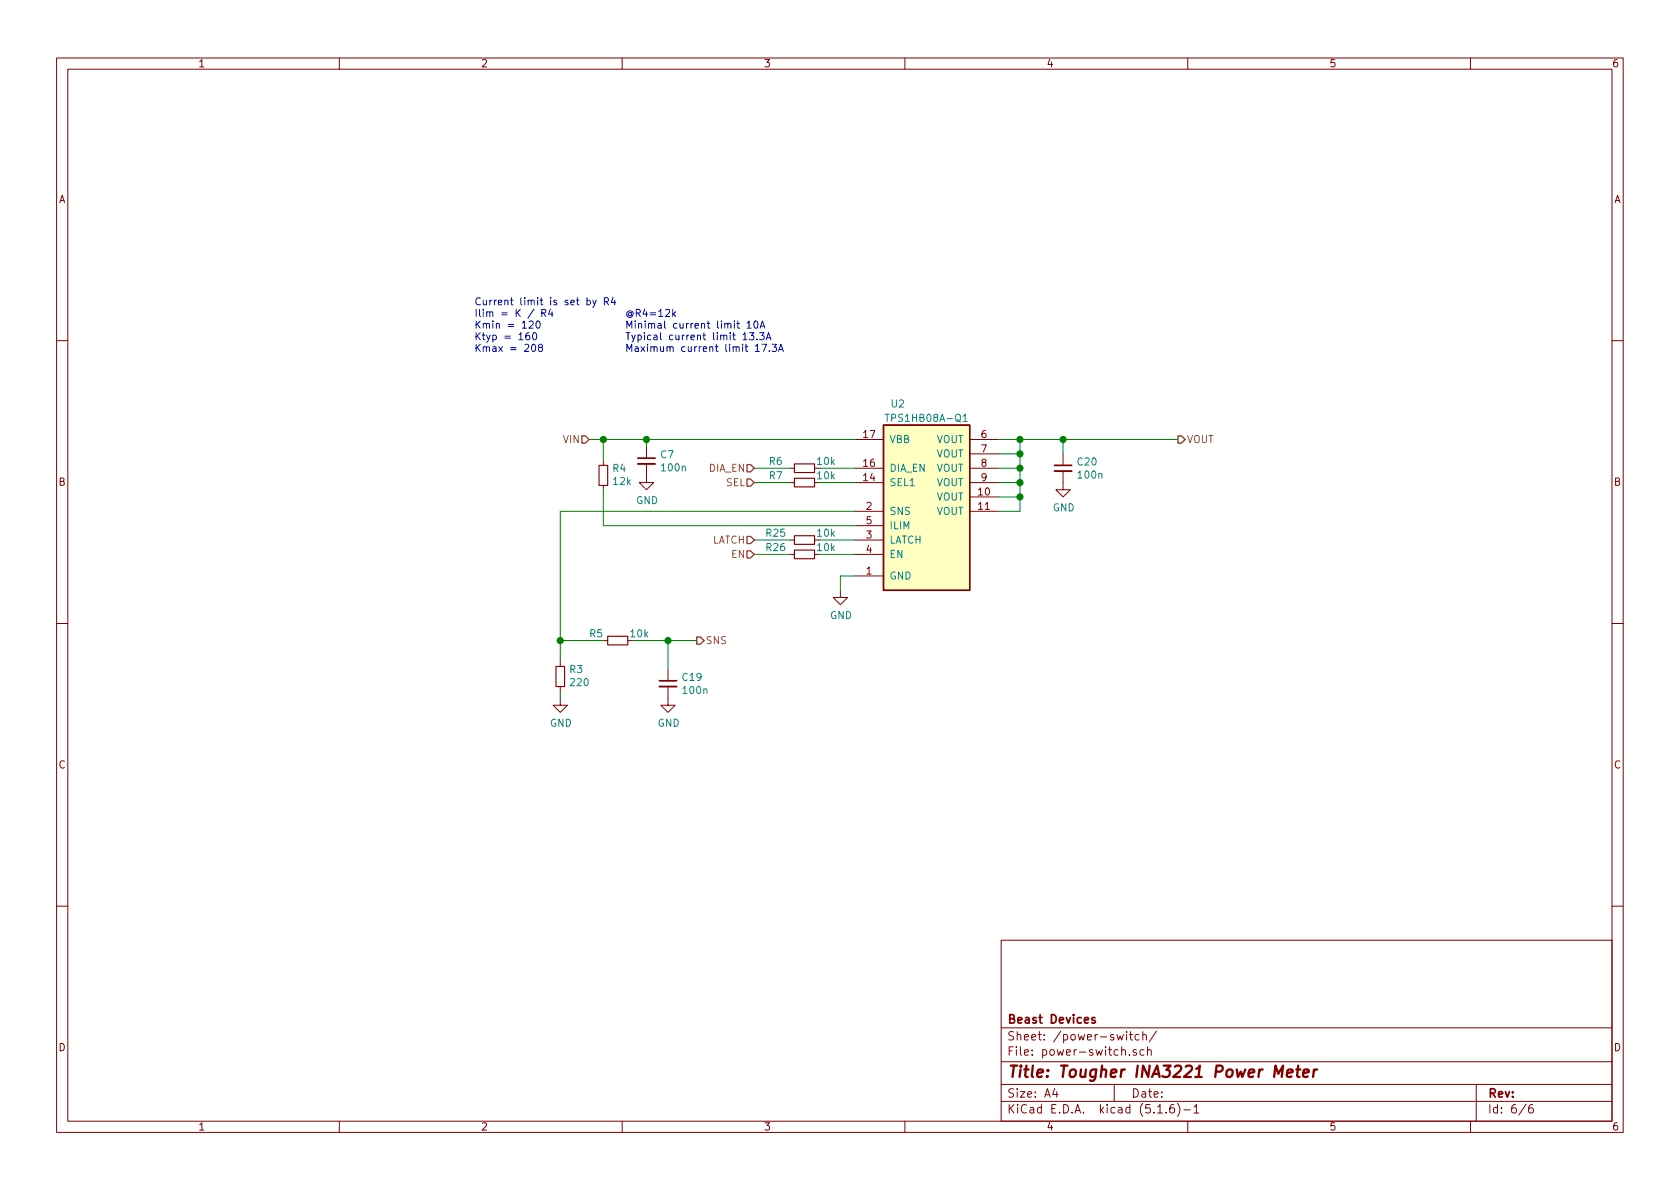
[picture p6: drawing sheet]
EESchema Schematic File Version 4
EELAYER 30 0
EELAYER END
$Descr A4 11693 8268
encoding utf-8
Sheet 6 6
Title "Tougher INA3221 Power Meter"
Date ""
Rev ""
Comp "Beast Devices"
Comment1 ""
Comment2 ""
Comment3 ""
Comment4 ""
$EndDescr
$Comp
L Power_Management_BD:TPS1HB08-Q1 U?
U 1 1
P 6450 3250
AR Path="/5F65A9CA" Ref="U?"  Part="1" 
AR Path="/5F64E916/5F65A9CA" Ref="U2"  Part="1" 
F 0 "U2" H 6250 3700 50  0000 C CNN
F 1 "TPS1HB08A-Q1" H 6450 3600 50  0000 C CNN
F 2 "Package_SO:HTSSOP-16-1EP_4.4x5mm_P0.65mm_EP3.4x5mm" H 6450 3750 50  0001 C CNN
F 3 "http://www.ti.com/lit/ds/symlink/tps2042.pdf" H 6400 3550 50  0001 C CNN
F 4 "https://www.digikey.se/product-detail/en/texas-instruments/TPS1HB08AQPWPRQ1/296-TPS1HB08AQPWPRQ1CT-ND/11615930" H 6450 3250 50  0001 C CNN "Distributor Link"
F 5 "Texas Instruments" H 6450 3250 50  0001 C CNN "Manufacturer"
F 6 "TPS1HB08AQPWPRQ1" H 6450 3250 50  0001 C CNN "Part Number"
	1    6450 3250
	1    0    0    -1  
$EndComp
Wire Wire Line
	6950 3050 7100 3050
Wire Wire Line
	6950 3550 7100 3550
Wire Wire Line
	7100 3550 7100 3450
Connection ~ 7100 3050
Wire Wire Line
	7100 3050 7400 3050
Wire Wire Line
	6950 3150 7100 3150
Connection ~ 7100 3150
Wire Wire Line
	7100 3150 7100 3050
Wire Wire Line
	6950 3250 7100 3250
Connection ~ 7100 3250
Wire Wire Line
	7100 3250 7100 3150
Wire Wire Line
	6950 3350 7100 3350
Connection ~ 7100 3350
Wire Wire Line
	7100 3350 7100 3250
Wire Wire Line
	6950 3450 7100 3450
Connection ~ 7100 3450
Wire Wire Line
	7100 3450 7100 3350
$Comp
L power:GND #PWR?
U 1 1
P 5850 4100
AR Path="/5F65A9E1" Ref="#PWR?"  Part="1" 
AR Path="/5F64E916/5F65A9E1" Ref="#PWR0114"  Part="1" 
F 0 "#PWR0114" H 5850 3850 50  0001 C CNN
F 1 "GND" H 5855 3927 50  0000 C CNN
F 2 "" H 5850 4100 50  0001 C CNN
F 3 "" H 5850 4100 50  0001 C CNN
	1    5850 4100
	1    0    0    -1  
$EndComp
Wire Wire Line
	5950 4000 5850 4000
Wire Wire Line
	5850 4000 5850 4100
$Comp
L Device:R_Small R?
U 1 1
P 3900 4700
AR Path="/5F65A9EB" Ref="R?"  Part="1" 
AR Path="/5F64E916/5F65A9EB" Ref="R3"  Part="1" 
F 0 "R3" H 3841 4654 50  0000 R CNN
F 1 "220" H 3841 4745 50  0000 R CNN
F 2 "Resistor_SMD:R_0603_1608Metric" H 3900 4700 50  0001 C CNN
F 3 "~" H 3900 4700 50  0001 C CNN
F 4 "1%" H 3900 4700 50  0001 C CNN "Tolerance"
	1    3900 4700
	-1   0    0    1   
$EndComp
$Comp
L Device:R_Small R?
U 1 1
P 4200 3300
AR Path="/5F65A9F1" Ref="R?"  Part="1" 
AR Path="/5F64E916/5F65A9F1" Ref="R4"  Part="1" 
F 0 "R4" H 4141 3254 50  0000 R CNN
F 1 "12k" H 4141 3345 50  0000 R CNN
F 2 "Resistor_SMD:R_0603_1608Metric" H 4200 3300 50  0001 C CNN
F 3 "~" H 4200 3300 50  0001 C CNN
F 4 "1%" H 4200 3300 50  0001 C CNN "Tolerance"
	1    4200 3300
	-1   0    0    1   
$EndComp
$Comp
L power:GND #PWR?
U 1 1
P 3900 4850
AR Path="/5F65A9F7" Ref="#PWR?"  Part="1" 
AR Path="/5F64E916/5F65A9F7" Ref="#PWR0115"  Part="1" 
F 0 "#PWR0115" H 3900 4600 50  0001 C CNN
F 1 "GND" H 3905 4677 50  0000 C CNN
F 2 "" H 3900 4850 50  0001 C CNN
F 3 "" H 3900 4850 50  0001 C CNN
	1    3900 4850
	1    0    0    -1  
$EndComp
Wire Wire Line
	3900 3550 5950 3550
$Comp
L Device:R_Small R?
U 1 1
P 5600 3750
AR Path="/5F65A9FE" Ref="R?"  Part="1" 
AR Path="/5F64E916/5F65A9FE" Ref="R25"  Part="1" 
F 0 "R25" V 5550 3550 50  0000 C CNN
F 1 "10k" V 5550 3900 50  0000 C CNN
F 2 "Resistor_SMD:R_0603_1608Metric" H 5600 3750 50  0001 C CNN
F 3 "~" H 5600 3750 50  0001 C CNN
F 4 "1%" H 5600 3750 50  0001 C CNN "Tolerance"
	1    5600 3750
	0    1    1    0   
$EndComp
$Comp
L Device:R_Small R?
U 1 1
P 5600 3850
AR Path="/5F65AA04" Ref="R?"  Part="1" 
AR Path="/5F64E916/5F65AA04" Ref="R26"  Part="1" 
F 0 "R26" V 5550 3650 50  0000 C CNN
F 1 "10k" V 5550 4000 50  0000 C CNN
F 2 "Resistor_SMD:R_0603_1608Metric" H 5600 3850 50  0001 C CNN
F 3 "~" H 5600 3850 50  0001 C CNN
F 4 "1%" H 5600 3850 50  0001 C CNN "Tolerance"
	1    5600 3850
	0    1    1    0   
$EndComp
Wire Wire Line
	5700 3750 5950 3750
Wire Wire Line
	5950 3850 5700 3850
Wire Wire Line
	5500 3850 5250 3850
Wire Wire Line
	5500 3750 5250 3750
$Comp
L Device:R_Small R?
U 1 1
P 5600 3350
AR Path="/5F65AA0E" Ref="R?"  Part="1" 
AR Path="/5F64E916/5F65AA0E" Ref="R7"  Part="1" 
F 0 "R7" V 5550 3150 50  0000 C CNN
F 1 "10k" V 5550 3500 50  0000 C CNN
F 2 "Resistor_SMD:R_0603_1608Metric" H 5600 3350 50  0001 C CNN
F 3 "~" H 5600 3350 50  0001 C CNN
F 4 "1%" H 5600 3350 50  0001 C CNN "Tolerance"
	1    5600 3350
	0    1    1    0   
$EndComp
$Comp
L Device:R_Small R?
U 1 1
P 5600 3250
AR Path="/5F65AA14" Ref="R?"  Part="1" 
AR Path="/5F64E916/5F65AA14" Ref="R6"  Part="1" 
F 0 "R6" V 5550 3050 50  0000 C CNN
F 1 "10k" V 5550 3400 50  0000 C CNN
F 2 "Resistor_SMD:R_0603_1608Metric" H 5600 3250 50  0001 C CNN
F 3 "~" H 5600 3250 50  0001 C CNN
F 4 "1%" H 5600 3250 50  0001 C CNN "Tolerance"
	1    5600 3250
	0    1    1    0   
$EndComp
Wire Wire Line
	5700 3350 5950 3350
Wire Wire Line
	5950 3250 5700 3250
Wire Wire Line
	5500 3350 5250 3350
Wire Wire Line
	5500 3250 5250 3250
$Comp
L Device:C_Small C?
U 1 1
P 7400 3250
AR Path="/5F65AA22" Ref="C?"  Part="1" 
AR Path="/5F64E916/5F65AA22" Ref="C20"  Part="1" 
F 0 "C20" H 7492 3296 50  0000 L CNN
F 1 "100n" H 7492 3205 50  0000 L CNN
F 2 "Capacitor_SMD:C_0603_1608Metric" H 7400 3250 50  0001 C CNN
F 3 "~" H 7400 3250 50  0001 C CNN
F 4 "50V" H 7400 3250 50  0001 C CNN "Voltage"
	1    7400 3250
	1    0    0    -1  
$EndComp
$Comp
L Device:C_Small C?
U 1 1
P 4500 3200
AR Path="/5F65AA28" Ref="C?"  Part="1" 
AR Path="/5F64E916/5F65AA28" Ref="C7"  Part="1" 
F 0 "C7" H 4592 3246 50  0000 L CNN
F 1 "100n" H 4592 3155 50  0000 L CNN
F 2 "Capacitor_SMD:C_0603_1608Metric" H 4500 3200 50  0001 C CNN
F 3 "~" H 4500 3200 50  0001 C CNN
F 4 "50V" H 4500 3200 50  0001 C CNN "Voltage"
	1    4500 3200
	1    0    0    -1  
$EndComp
Wire Wire Line
	4500 3100 4500 3050
Connection ~ 4500 3050
Wire Wire Line
	4500 3050 4200 3050
$Comp
L power:GND #PWR?
U 1 1
P 4500 3300
AR Path="/5F65AA31" Ref="#PWR?"  Part="1" 
AR Path="/5F64E916/5F65AA31" Ref="#PWR0116"  Part="1" 
F 0 "#PWR0116" H 4500 3050 50  0001 C CNN
F 1 "GND" H 4505 3127 50  0000 C CNN
F 2 "" H 4500 3300 50  0001 C CNN
F 3 "" H 4500 3300 50  0001 C CNN
	1    4500 3300
	1    0    0    -1  
$EndComp
$Comp
L power:GND #PWR?
U 1 1
P 7400 3350
AR Path="/5F65AA37" Ref="#PWR?"  Part="1" 
AR Path="/5F64E916/5F65AA37" Ref="#PWR0117"  Part="1" 
F 0 "#PWR0117" H 7400 3100 50  0001 C CNN
F 1 "GND" H 7405 3177 50  0000 C CNN
F 2 "" H 7400 3350 50  0001 C CNN
F 3 "" H 7400 3350 50  0001 C CNN
	1    7400 3350
	1    0    0    -1  
$EndComp
Wire Wire Line
	7400 3050 7400 3150
Wire Wire Line
	7400 3050 8200 3050
Wire Wire Line
	5950 3050 4500 3050
Wire Wire Line
	4200 3200 4200 3050
Connection ~ 4200 3050
Wire Wire Line
	4200 3050 4100 3050
Wire Wire Line
	4200 3650 4200 3400
Wire Wire Line
	4200 3650 5950 3650
Wire Wire Line
	3900 3550 3900 4450
$Comp
L Device:R_Small R?
U 1 1
P 4300 4450
AR Path="/5F65AA46" Ref="R?"  Part="1" 
AR Path="/5F64E916/5F65AA46" Ref="R5"  Part="1" 
F 0 "R5" V 4250 4300 50  0000 C CNN
F 1 "10k" V 4250 4600 50  0000 C CNN
F 2 "Resistor_SMD:R_0603_1608Metric" H 4300 4450 50  0001 C CNN
F 3 "~" H 4300 4450 50  0001 C CNN
F 4 "1%" H 4300 4450 50  0001 C CNN "Tolerance"
	1    4300 4450
	0    1    1    0   
$EndComp
$Comp
L Device:C_Small C?
U 1 1
P 4650 4750
AR Path="/5F65AA4C" Ref="C?"  Part="1" 
AR Path="/5F64E916/5F65AA4C" Ref="C19"  Part="1" 
F 0 "C19" H 4742 4796 50  0000 L CNN
F 1 "100n" H 4742 4705 50  0000 L CNN
F 2 "Capacitor_SMD:C_0603_1608Metric" H 4650 4750 50  0001 C CNN
F 3 "~" H 4650 4750 50  0001 C CNN
F 4 "50V" H 4650 4750 50  0001 C CNN "Voltage"
	1    4650 4750
	1    0    0    -1  
$EndComp
Wire Wire Line
	4200 4450 3900 4450
Connection ~ 3900 4450
Wire Wire Line
	3900 4450 3900 4600
Wire Wire Line
	4400 4450 4650 4450
Wire Wire Line
	4650 4650 4650 4450
Connection ~ 4650 4450
Wire Wire Line
	4650 4450 4850 4450
$Comp
L power:GND #PWR?
U 1 1
P 4650 4850
AR Path="/5F65AA59" Ref="#PWR?"  Part="1" 
AR Path="/5F64E916/5F65AA59" Ref="#PWR0118"  Part="1" 
F 0 "#PWR0118" H 4650 4600 50  0001 C CNN
F 1 "GND" H 4655 4677 50  0000 C CNN
F 2 "" H 4650 4850 50  0001 C CNN
F 3 "" H 4650 4850 50  0001 C CNN
	1    4650 4850
	1    0    0    -1  
$EndComp
Wire Wire Line
	3900 4800 3900 4850
Connection ~ 7400 3050
Text Notes 3300 2450 0    50   ~ 0
Current limit is set by R4\nIlim = K / R4\nKmin = 120\nKtyp = 160\nKmax = 208
Text Notes 4350 2450 0    50   ~ 0
@R4=12k\nMinimal current limit 10A\nTypical current limit 13.3A\nMaximum current limit 17.3A
Text HLabel 8200 3050 2    50   Output ~ 0
VOUT
Text HLabel 4100 3050 0    50   Input ~ 0
VIN
Text HLabel 5250 3250 0    50   Input ~ 0
DIA_EN
Text HLabel 5250 3350 0    50   Input ~ 0
SEL
Text HLabel 5250 3750 0    50   Input ~ 0
LATCH
Text HLabel 5250 3850 0    50   Input ~ 0
EN
Text HLabel 4850 4450 2    50   Output ~ 0
SNS
$EndSCHEMATC
